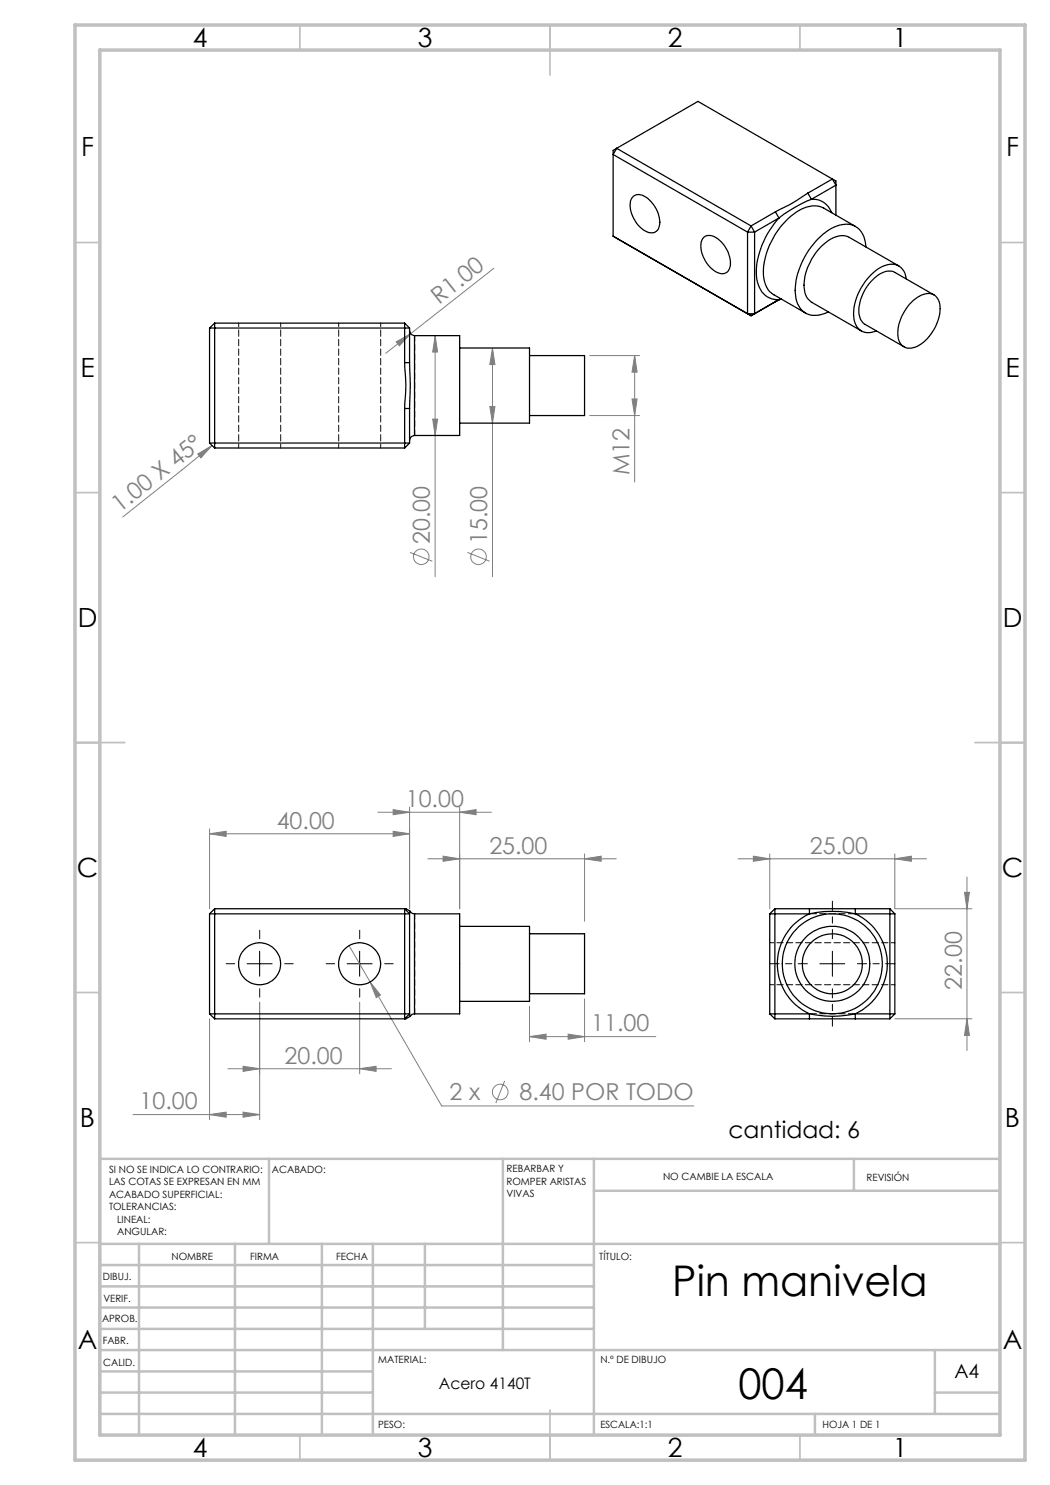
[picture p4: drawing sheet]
<svg xmlns="http://www.w3.org/2000/svg" width="210mm" height="297mm" viewBox="0 0 210 297" stroke-linecap="round" stroke-linejoin="round" font-family="sans-serif">
<g fill="none" stroke="#808080" stroke-width=".2">
<path d="M98.8 53.7l-21.6 17M79.2 68.4l2.9-1.7-2.2 2.5zM87 67.1v48.3M87 67.1l.5 3.3h-1zM98.5 69.6l.5 3.3h-1zM98.5 69.6v45.8M117.9 71.1h10M126.4 79.8h1l-.5 3.3zM126.9 71.1v25.3M126.9 71.1l.5 3.3h-1zM39.5 90.8l2.9-1.7-2.2 2.5zM42.4 89.1l-17.8 14.3"/>
<path d="M86.5 83.8h1l-.5 3.3zM98 81.3h1l-.5 3.3zM117.9 83.1h10M82 110.5l4.5 1.8M93.5 110.5l4.4 1.8M41.9 166.8l3.3-.5v1zM41.9 165.8v15.9M41.9 166.8h40M75.6 162.5h22.7M78.6 166.3l3.3 .5-3.3 .5zM78.6 161.9l3.3 .6-3.3 .4zM81.9 161.4v20.3"/>
<path d="M85.6 171.8h37.7M88.6 171.2l3.3 .6-3.3 .5zM91.9 162.5l3.3-.6v1zM91.9 161.4v20.3M116.9 171.8l3.3-.6v1.1zM116.9 170.8v13.5M147.6 171.8h37.7M150.7 171.2l3.3 .6-3.3 .5zM154 170.8v10.9M179 171.8l3.3-.6v1.1zM179 170.8v10.9h15.4M192.9 178.5h1l-.5 3.2z"/>
<path d="M193.4 175.4v34.7M69.8 189.1l4.2 7.3M74 196.4l2.1 2.6-.9 .5zM74 196.4l14.3 24.8h50.4M116.9 199.8v8.5M41.9 203.8v20.1M45.6 213.7h32.7M48.6 213.3l3.3 .4-3.3 .6zM51.9 200.4v23.5M71.9 213.7l3.3-.4v1zM71.9 200.4v14.4M100.9 216.2l-1.7 4.4"/>
<path d="M105.9 207.3l3.3-.5v1.1zM105.9 201.3v7M105.9 207.3h25.3M113.6 206.8l3.3 .5-3.3 .6zM179 203.8h15.4M193.4 203.8l.5 3.3h-1zM26.6 222.9h25.3M41.9 222.9l3.3-.5v1zM48.6 222.4l3.3 .5-3.3 .5z"/>
<circle cx="84.3" cy="111.4" r="1.56"/>
<circle cx="95.7" cy="111.4" r="1.55"/>
<circle cx="100" cy="218.4" r="1.56"/>
</g>
<path d="M46.9 192.7h-1.7M51.9 187.7v-1.7M51.9 197.7v1.7M56.9 192.7h1.7M66.9 192.7h-1.7M71.9 187.7v-1.7M71.9 197.7v1.7M76.9 192.7h1.7" fill="none" stroke="#000" stroke-width=".2" stroke-dasharray="15.2 1.3 1.3 1.3"/>
<path d="M161.5 192.7h-7.5M166.5 187.7v-7.5M166.5 197.7v7.5M171.5 192.7h7.5" fill="none" stroke="#000" stroke-width=".2" stroke-dasharray="15.2 1.3 1.3 1.3" stroke-dashoffset="13.4"/>
<path d="M49.4 192.8h5M51.9 190.2v5.1M69.4 192.8h5M71.9 190.2v5.1M164 192.8h4.9M166.5 190.2v5.1" fill="none" stroke="#000" stroke-width=".2"/>
<g fill="none" stroke="#c0c0c0" stroke-width=".35">
<path d="M60 5v5M110 5v10M160 5v5M15 48.5h5M200 48.5h5M15 98.5h5M200 98.5h5M15 148.5h10M195 148.5h10M15 198.5h5M200 198.5h5M15 248.5h5"/>
<path d="M200 248.5h5M60 287v5M110 282v10M160 287v5"/>
</g>
<g fill="none" stroke="#c0c0c0" stroke-width=".5">
<path d="M53.8 231.8v17M100.6 231.8v38.2M118.8 231.8v55.2M118.8 238.2h81.2M170.8 231.8v6.4M200 231.8h-180v55.2M20 248.8h180M20 257.3h98.8M20 253h98.8M27.8 248.8v38.2M47 248.8v38.2M64.4 248.8v38.2"/>
<path d="M74.6 248.8v38.2M85 248.8v17M20 265.8h98.8M20 261.5h98.8M20 278.5h54.6M20 274.3h54.6M20 270h180M187 278.5h13M187 270v12.8M20 282.8h180M163 282.8v4.2"/>
</g>
<path d="M15 5h190v287h-190zM20 10h180v277h-180z" fill="none" stroke="#c0c0c0" stroke-width=".7"/>
<g fill="#808080">
<path d="M79.2 68.4l2.9-1.7-2.2 2.5z"/>
<path d="M39.5 90.8l2.9-1.7-2.2 2.5z"/>
<path d="M116.9 171.8l3.3-.6v1.1zM88.6 171.2l3.3 .6-3.3 .5zM78.6 166.3l3.3 .5-3.3 .5zM41.9 166.8l3.3-.5v1zM71.9 213.7l3.3-.4v1zM48.6 213.3l3.3 .4-3.3 .6z"/>
<path d="M78.6 161.9l3.3 .6-3.3 .4zM91.9 162.5l3.3-.6v1zM41.9 222.9l3.3-.5v1zM48.6 222.4l3.3 .5-3.3 .5zM74 196.4l1.2 3.1 .9-.5zM105.9 207.3l3.3-.5v1.1zM113.6 206.8l3.3 .5-3.3 .6zM150.7 171.2l3.3 .6-3.3 .5zM179 171.8l3.3-.6v1.1z"/>
<path d="M98 81.3h1l-.5 3.3zM98.5 69.6l.5 3.3h-1z"/>
<path d="M192.9 178.5h1l-.5 3.2zM193.4 203.8l.5 3.3h-1zM87 67.1l.5 3.3h-1zM86.5 83.8h1l-.5 3.3zM126.9 71.1l.5 3.3h-1zM126.4 79.8h1l-.5 3.3z"/>
</g>
<g fill="none" stroke="#000" stroke-width=".25">
<path d="M123.3 29.7l-.7 1.2 26.9 15.5M123.3 29.7l26.9 15.5M123.3 29.7l16.3-9.4 26.9 15.5M123.3 29.7l-.7 .4v17.1M126.7 39.2a2.68 2.68 0 0 1 3.5 1.1 5.6 5.6 0 0 1 1.6 5.2 1.65 1.65 0 0 1-2.6 .7 6.1 6.1 0 0 1-3-6.2zM161.6 38.6a39.1 39.1 0 0 1-6.5 3.8M161.6 38.6l.7 1.3M162.3 39.9l-3.2 1.5-3.3 2.2M162.3 39.9a3.9 3.9 0 0 1 4 2.6M166.5 35.8l-4.9 2.8M166.5 35.8l.7 1.2-4.9 2.9M166.5 35.8l.7 .4v6.8"/>
<path d="M122.6 47.2l27.6 15.9M122.6 47.2l.7 .5M140.7 47.6a2.15 2.15 0 0 1 3 .2 5.9 5.9 0 0 1 2.2 5.9 1.68 1.68 0 0 1-2.6 .7 6.2 6.2 0 0 1-3-6.3zM149.5 46.4h1.4M149.5 46.4v16.4M150.2 45.2l-.7 1.2M150.2 45.2l.7 1.2M150.9 46.4v16.4M155.1 42.4l-4.9 2.8M155.1 42.4l.7 1.2M155.8 43.6a16.5 16.5 0 0 0-4.5 11.7 4.9 4.9 0 0 0 3 4.5l1.5 .1M155.8 43.6l-4.9 2.8"/>
<path d="M155.8 59.9l-5.6 3.2M156.2 59.8l-.4 .1M156.2 59.8l-1.1 .5 .7-.4M171.1 45.3l-6.4-3.7a5.1 5.1 0 0 0-5.4 .8 15.7 15.7 0 0 0-6.6 12.6 4.6 4.6 0 0 0 2.1 3.9l6.3 3.7M173.2 49.4a4.3 4.3 0 0 0-3.4-4.5 7.9 7.9 0 0 0-6.2 2.9 15.5 15.5 0 0 0-4.5 10.9 4.1 4.1 0 0 0 3.6 4.4l1.4-.2 1.6-.5M179.8 53.2l-9.9-5.7a4.6 4.6 0 0 0-5.2 1.4 10.8 10.8 0 0 0-3.7 9.6l.5 1.2 .8 .8 10 5.7M181.3 55.8a3 3 0 0 0-4.4-2.7 11.2 11.2 0 0 0-6.2 9.1 3.8 3.8 0 0 0 1.9 4.2l1.2 .1 1.5-.3M186.8 59l-7.8-4.5a3.3 3.3 0 0 0-3.7 .8 8.8 8.8 0 0 0-3.4 7.9l.3 .8 .6 .8 8 4.6M41.9 65.6v23M41.9 65.6h40M42.9 64.6v25M42.9 64.6h38"/>
<path d="M42.9 64.6l-1 1M80.9 72.5a42.7 42.7 0 0 1 0 9.2M80.9 64.6v7.9M80.9 72.5h1M80.9 64.6l1 1M81.9 66.1a1.02 1.02 0 0 0 1 1M81.9 72.5l.2 4.6-.2 4.6M81.9 65.6v6.9M82.9 67.1h9v20h-9M82.9 67.1v20M91.9 69.6h14v15h-14M105.9 71.1h11v12h-11"/>
<path d="M149.5 62.8h1.4M149.5 62.8l.7 .3M150.9 62.8l-.7 .3M182.3 60.5a4.4 4.4 0 0 1 4.2-1.7 3 3 0 0 1 1.5 3.4 9.3 9.3 0 0 1-4.9 7.2 2.47 2.47 0 0 1-3.5-2.6 9.2 9.2 0 0 1 2.7-6.3zM41.9 88.6h40M41.9 88.6l1 1M42.9 89.6h38M80.9 81.7v7.9M80.9 81.7h1M81.9 81.7v6.9M81.9 88.6l-1 1M82.9 87.1a1.02 1.02 0 0 0-1 1"/>
<path d="M41.9 182.8h40M41.9 182.8v20M42.9 181.7v22.1M42.9 181.7h38M42.9 181.7l-1 1.1M80.9 181.7h.3l.9 .6M80.9 181.7v22.1M80.9 181.7l1 1.1M81.9 182.8v20M82.1 182.3l.3 .3 .5 .2M82.1 182.3l-.2 .5M82.9 182.8h9v20h-9"/>
<path d="M82.9 182.8v20M91.9 185.3h14v15h-14M105.9 186.8h11v12h-11M154 182.8h7.9M154 182.8v20M155 181.7h6.9M155 181.7v22.1M155 181.7l-1 1.1M161.9 182.8a21.5 21.5 0 0 1 9.2 0M161.9 182.8a11 11 0 0 0-6.4 10 11 11 0 0 0 6.4 10M161.9 181.7h9.2M161.9 181.7v1.1"/>
<path d="M171.1 182.8a11 11 0 0 1 6.4 10 11 11 0 0 1-6.4 10M171.1 182.8h7.9M171.1 181.7h6.9M171.1 181.7v1.1M178 181.7v22.1M178 181.7l1 1.1M179 182.8v20M41.9 202.8h40M41.9 202.8l1 1M42.9 203.8h38M81.9 202.8l.2 .5M81.9 202.8l-1 1"/>
<path d="M82.1 203.3l-1.2 .5M82.9 202.8a.84 .84 0 0 0-.8 .5M154 202.8h7.9M154 202.8l1 1M155 203.8h6.9M161.9 202.8a21.5 21.5 0 0 0 9.2 0M161.9 203.8h9.2M161.9 202.8v1M171.1 202.8h7.9M171.1 203.8h6.9M171.1 202.8v1M179 202.8l-1 1"/>
<circle cx="51.9" cy="192.8" r="4.2"/>
<circle cx="71.9" cy="192.8" r="4.2"/>
<circle cx="166.5" cy="192.8" r="7.5"/>
<circle cx="166.5" cy="192.8" r="10"/>
<circle cx="166.5" cy="192.8" r="6"/>
</g>
<path d="M82.9 87.1v-20M82.9 202.7v-20" fill="none" stroke="#000" stroke-width=".2" stroke-dasharray="1.3 .6" stroke-dashoffset=".2"/>
<path d="M161.9 182.7h9.2M171.1 202.7h-9.2" fill="none" stroke="#000" stroke-width=".2" stroke-dasharray="1.3 .6" stroke-dashoffset="-.1"/>
<path d="M47.7 64.6v25M67.7 64.6v25M56.1 89.6v-25M76.1 89.6v-25M154 196.9h25M179 188.5h-25" fill="none" stroke="#000" stroke-width=".2" stroke-dasharray="1.3 .6" stroke-dashoffset=".5"/>
<g font-size="8.5">
<text x="134.5" y="259.3">Pin manivela</text>
<text x="147.7" y="279.7">004</text>
</g>
<g font-size="5.3">
<text x="38.5" y="9.5">4</text>
<text x="83.5" y="9.5">3</text>
<text x="133.6" y="9.5">2</text>
<text x="178.6" y="9.5">1</text>
<text x="16.2" y="31.2">F</text>
<text x="201.2" y="31.2">F</text>
<text x="16.1" y="75.5">E</text>
<text x="201.1" y="75.5">E</text>
<text x="15.5" y="125.5">D</text>
<text x="200.5" y="125.5">D</text>
<text x="15.4" y="175.5">C</text>
<text x="200.4" y="175.5">C</text>
<text x="16" y="225.5">B</text>
<text x="201" y="225.5">B</text>
<text x="15.5" y="269.8">A</text>
<text x="200.5" y="269.8">A</text>
<text x="38.5" y="291.5">4</text>
<text x="83.5" y="291.5">3</text>
<text x="133.6" y="291.5">2</text>
<text x="178.6" y="291.5">1</text>
</g>
<g font-size="4.7" fill="#808080">
<text x="87.8" y="61" transform="rotate(-38 87.8 61)">R1.00</text>
<text x="125.9" y="95.1" transform="rotate(-90 125.9 95.1)">M12</text>
<text x="23.9" y="102.6" transform="rotate(-38 23.9 102.6)">1.00 X 45°</text>
<text x="86" y="108.8" transform="rotate(-90 86 108.8)">20.00</text>
<text x="97.4" y="108.8" transform="rotate(-90 97.4 108.8)">15.00</text>
<text x="81.2" y="161.4">10.00</text>
<text x="55.3" y="165.7">40.00</text>
<text x="97.9" y="170.7">25.00</text>
<text x="162" y="170.7">25.00</text>
<text x="192.4" y="197.9" transform="rotate(-90 192.4 197.9)">22.00</text>
<text x="118.2" y="206.3">11.00</text>
<text x="56.9" y="212.7">20.00</text>
<text x="27.9" y="221.9">10.00</text>
<text x="89.9" y="220.1">2 x</text>
<text x="103.9" y="220.1">8.40 POR TODO</text>
</g>
<text font-size="4.7" x="145.7" y="227.6">cantidad: 6</text>
<text font-size="3.9" x="190.9" y="275.5">A4</text>
<text font-size="3.2" x="87.8" y="277.9">Acero 4140T</text>
<g font-size="2">
<text x="21.8" y="234.6">SI NO SE INDICA LO CONTRARIO:</text>
<text x="21.8" y="237.1">LAS COTAS SE EXPRESAN EN MM</text>
<text x="21.8" y="239.6">ACABADO SUPERFICIAL:</text>
<text x="54.4" y="234.6">ACABADO:</text>
<text x="101.3" y="234.5">REBARBAR Y</text>
<text x="101.3" y="237">ROMPER ARISTAS</text>
<text x="101.3" y="239.5">VIVAS</text>
<text x="132.6" y="236">NO CAMBIE LA ESCALA</text>
<text x="173.3" y="236.2">REVISIÓN</text>
<text x="21.8" y="242.1">TOLERANCIAS:</text>
<text x="23.4" y="244.6">LINEAL:</text>
<text x="23.4" y="247.1">ANGULAR:</text>
<text x="34.3" y="252">NOMBRE</text>
<text x="50" y="251.9">FIRMA</text>
<text x="67.2" y="251.9">FECHA</text>
<text x="119.9" y="251.9">TÍTULO:</text>
<text x="20.6" y="256.1">DIBUJ.</text>
<text x="20.7" y="260.3">VERIF.</text>
<text x="20.4" y="264.4">APROB.</text>
<text x="20.5" y="268.8">FABR.</text>
<text x="20.7" y="273.1">CALID.</text>
<text x="75.6" y="272.5">MATERIAL:</text>
<text x="120.1" y="272.5">N.º DE DIBUJO</text>
<text x="75.6" y="285.5">PESO:</text>
<text x="120.1" y="285.6">ESCALA:1:1</text>
<text x="164.5" y="285.6">HOJA 1 DE 1</text>
</g>
</svg>
